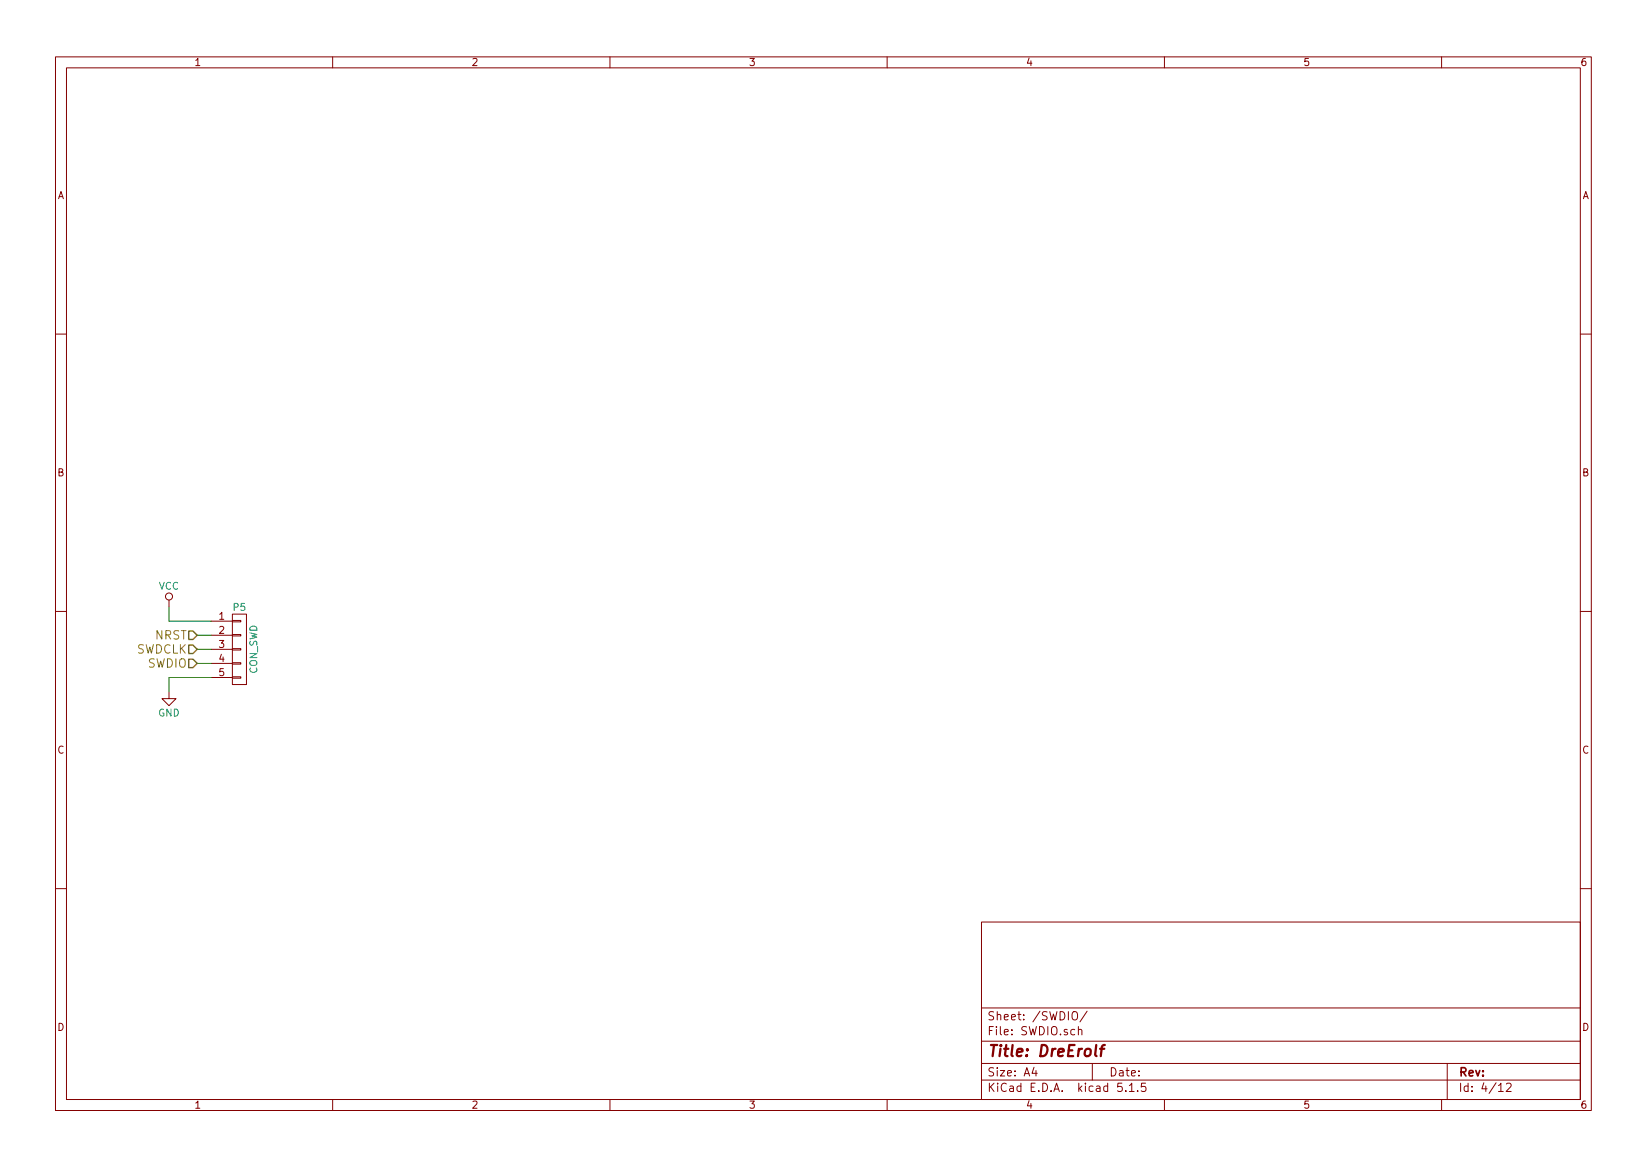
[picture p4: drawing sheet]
EESchema Schematic File Version 4
LIBS:bldc-controller-cache
EELAYER 29 0
EELAYER END
$Descr A4 11693 8268
encoding utf-8
Sheet 4 12
Title "DreErolf"
Date ""
Rev ""
Comp ""
Comment1 ""
Comment2 ""
Comment3 ""
Comment4 ""
$EndDescr
Text HLabel 1400 4600 0    60   Input ~ 0
SWDCLK
Text HLabel 1400 4700 0    60   Input ~ 0
SWDIO
Wire Wire Line
	1200 4800 1500 4800
$Comp
L bldc-controller-rescue:GND #PWR019
U 1 1
P 1200 4900
F 0 "#PWR019" H 1200 4650 50  0001 C CNN
F 1 "GND" H 1200 4750 50  0000 C CNN
F 2 "" H 1200 4900 50  0000 C CNN
F 3 "" H 1200 4900 50  0000 C CNN
	1    1200 4900
	1    0    0    -1  
$EndComp
Wire Wire Line
	1200 4800 1200 4900
Text HLabel 1400 4500 0    60   Input ~ 0
NRST
Wire Wire Line
	1200 4400 1500 4400
$Comp
L bldc-controller-rescue:VCC #PWR020
U 1 1
P 1200 4300
AR Path="/577BF056" Ref="#PWR020"  Part="1" 
AR Path="/578EBA53/577BF056" Ref="#PWR020"  Part="1" 
F 0 "#PWR020" H 1200 4150 50  0001 C CNN
F 1 "VCC" H 1200 4450 50  0000 C CNN
F 2 "" H 1200 4300 50  0000 C CNN
F 3 "" H 1200 4300 50  0000 C CNN
	1    1200 4300
	1    0    0    -1  
$EndComp
Wire Wire Line
	1200 4400 1200 4300
$Comp
L bldc-controller-rescue:CONN_01X05 P5
U 1 1
P 1700 4600
F 0 "P5" H 1700 4900 50  0000 C CNN
F 1 "CON_SWD" V 1800 4600 50  0000 C CNN
F 2 "Connector_PinHeader_2.54mm:PinHeader_1x05_P2.54mm_Vertical" H 1700 4600 50  0001 C CNN
F 3 "" H 1700 4600 50  0000 C CNN
	1    1700 4600
	1    0    0    -1  
$EndComp
Wire Wire Line
	1500 4500 1400 4500
Wire Wire Line
	1400 4600 1500 4600
Wire Wire Line
	1500 4700 1400 4700
$EndSCHEMATC
